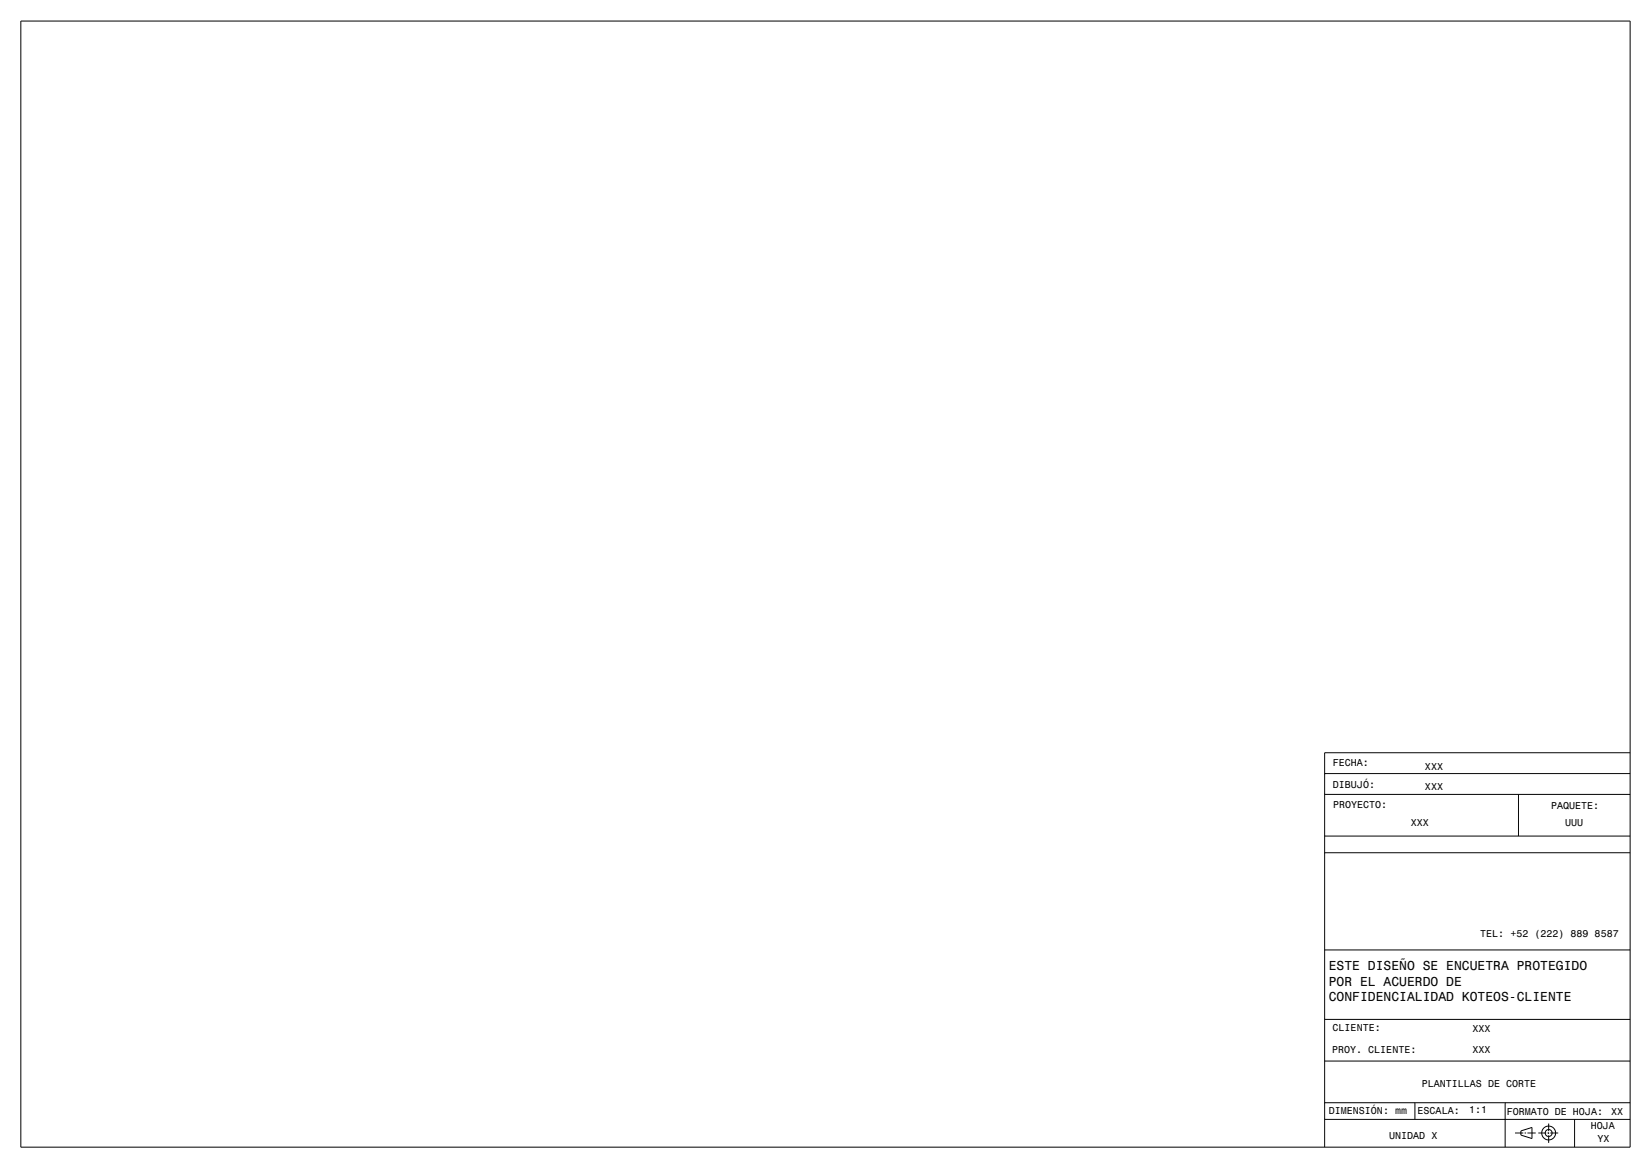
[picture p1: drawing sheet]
<svg xmlns="http://www.w3.org/2000/svg" width="1189mm" height="841mm" viewBox="0 0 1189 841" stroke-linecap="round" stroke-linejoin="round" font-family="sans-serif">
<g fill="none" stroke="#000" stroke-width=".72">
<path d="M15 15h1159v811h-1159zM954 557h220M1174 542h-220v284M954 572h220M1094 572v30M954 614h220M954 602h220M954 684h220M954 734h220M954 764h220M954 794h220M1019 794v12"/>
<path d="M1084 794v32M954 806h220M1091 816h6M1095 814l8-2v8l-8-3zM1098 816h1M1100 816h6M1108 816h6M1115 816h1M1115 809v5M1115 815v1M1115 817v6M1117 816h5"/>
<path d="M1134 806v20"/>
<circle cx="1115" cy="816" r="5"/>
<circle cx="1115" cy="816" r="2.5"/>
</g>
<g font-size="9.4">
<text x="957" y="699">ESTE DISEÑO SE ENCUETRA PROTEGIDO</text>
<text x="957" y="710">POR EL ACUERDO DE</text>
<text x="957" y="721">CONFIDENCIALIDAD KOTEOS-CLIENTE</text>
</g>
<g font-size="7.2">
<text x="960" y="552">FECHA:</text>
<text x="1026" y="554">XXX</text>
<text x="960" y="568">DIBUJÓ:</text>
<text x="1026" y="569">XXX</text>
<text x="960" y="582">PROYECTO:</text>
<text x="1117" y="582">PAQUETE:</text>
<text x="1016" y="595">XXX</text>
<text x="1127" y="595">UUU</text>
<text x="1066" y="674">TEL: +52 (222) 889 8587</text>
<text x="960" y="743">CLIENTE:</text>
<text x="1061" y="743">XXX</text>
<text x="959" y="758">PROY. CLIENTE:</text>
<text x="1061" y="758">XXX</text>
<text x="1024" y="783">PLANTILLAS DE CORTE</text>
<text x="957" y="802">DIMENSIÓN: mm</text>
<text x="1021" y="802">ESCALA:</text>
<text x="1058" y="802">1:1</text>
<text x="1085" y="803">FORMATO DE HOJA:</text>
<text x="1160" y="803">XX</text>
<text x="1146" y="813">HOJA</text>
<text x="1000" y="820">UNIDAD X</text>
<text x="1150" y="822">YX</text>
</g>
</svg>
